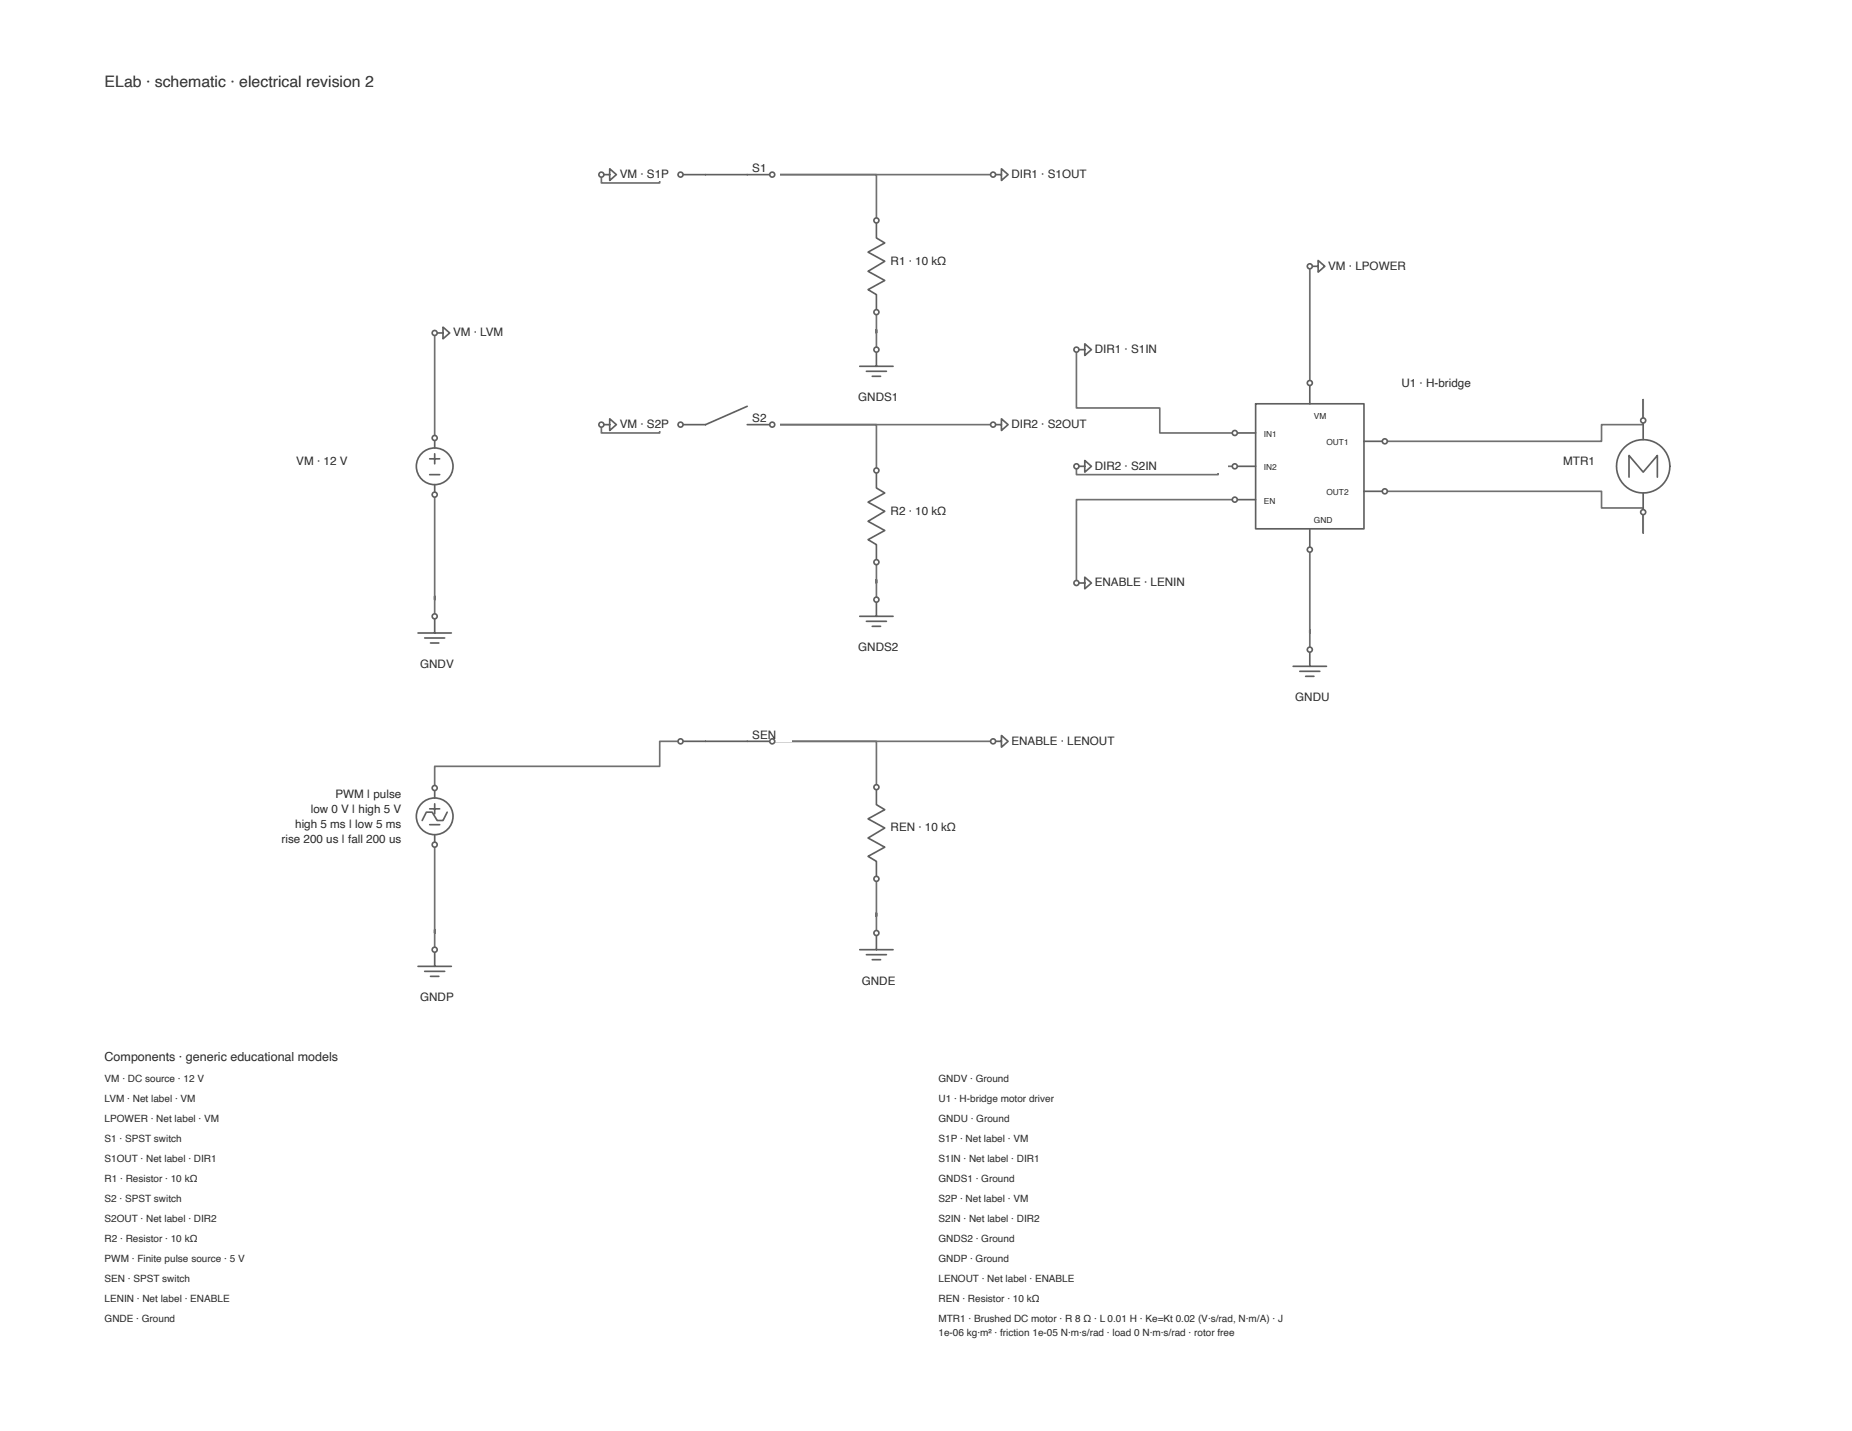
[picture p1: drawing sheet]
<svg xmlns="http://www.w3.org/2000/svg" width="279mm" height="216mm" viewBox="0 0 279 216" stroke-linecap="round" stroke-linejoin="round" font-family="sans-serif">
<g fill="none" stroke="#707070" stroke-width=".25">
<path d="M90.7 26.3v1.3h8.8v-1.3h3.2M149.8 26.3h-33.3h15.7v7M65.6 50.2v15.9M132.2 47.1v5.7M162.4 52.8v8.8h12.6v3.7h11.3M197.6 40.2v17.6M65.6 74.6v18.4M90.7 64.1v1.2h8.8v-1.2h3.2M149.8 64.1h-33.3h15.7v6.9M162.4 70.4v1.2h21.4v-1.2h2.5M186.3 75.4h-23.9v12.6M208.9 74.1h32.7v2.5h6.3v3.8v-3.1"/>
<path d="M247.9 63.4v-3.1v3.8h-6.3v2.5h-32.7M132.2 84.8v5.7M197.6 82.9v15.1M102.7 111.8h-3.2v3.8h-33.9v3.3M149.8 111.8h-33.3h15.7v7M65.6 127.4v15.9M132.2 132.6v8.2"/>
</g>
<g fill="#fff">
<path d="M44.3 68.2h16.9v2.4h-16.9z"/>
<path d="M63 98.9h8v2.4h-8z"/>
<path d="M68 48.9h15.1v2.3h-15.1z"/>
<path d="M211.1 56.5h23.8v2.4h-23.8z"/>
<path d="M200 38.8h20.4v2.4h-20.4z"/>
<path d="M195 103.9h8.1v2.4h-8.1z"/>
<path d="M113.1 24.1h4.5v2.4h-4.5z"/>
<path d="M93.1 25h15.1v2.4h-15.1z"/>
<path d="M152.2 25h22.1v2.4h-22.1z"/>
<path d="M164.8 51.4h20.4v2.4h-20.4z"/>
<path d="M134 38h18.6v2.4h-18.6z"/>
<path d="M129.1 58.7h9.8v2.3h-9.8z"/>
<path d="M113.1 61.8h4.5v2.4h-4.5z"/>
<path d="M93.1 62.7h15.1v2.4h-15.1z"/>
<path d="M152.2 62.7h22.1v2.4h-22.1z"/>
<path d="M164.8 69h20.4v2.4h-20.4z"/>
<path d="M134 75.8h18.6v2.4h-18.6z"/>
<path d="M129.1 96.4h9.8v2.4h-9.8z"/>
<path d="M63 149.2h8v2.4h-8z"/>
<path d="M113.1 109.6h6.3v2.4h-6.3z"/>
<path d="M152.2 110.5h27.4v2.4h-27.4z"/>
<path d="M164.8 86.6h25.6v2.4h-25.6z"/>
<path d="M134 123.5h20.3v2.4h-20.3z"/>
<path d="M129.6 146.7h8.1v2.4h-8.1z"/>
<path d="M235.4 68.2h8.1v2.4h-8.1z"/>
<path d="M15.2 118.5h45.3v9.2h-45.3z"/>
</g>
<g fill="none" stroke="#5f5f5f" stroke-width=".25">
<path d="M64.8 69.2h1.5M64.8 71.6h1.5M65.6 66.1v1.5M65.6 68.5v1.5M65.6 73.1v1.5"/>
<circle cx="65.6" cy="70.4" r="2.77"/>
</g>
<g fill="#fff" stroke="#5f5f5f" stroke-width=".25">
<circle cx="65.6" cy="66.1" r=".38"/>
<circle cx="65.6" cy="74.6" r=".38"/>
</g>
<path d="M63.1 95.5h5M64.1 96.3h3M64.9 97h1.3M65.6 93v2.5" fill="none" stroke="#5f5f5f" stroke-width=".25"/>
<circle cx="65.6" cy="93" r=".38" fill="#fff" stroke="#5f5f5f" stroke-width=".25"/>
<path d="M65.6 50.2h1.2v-.8l1 .8-1 .9v-.9" fill="none" stroke="#5f5f5f" stroke-width=".25"/>
<circle cx="65.6" cy="50.2" r=".38" fill="#fff" stroke="#5f5f5f" stroke-width=".25"/>
<path d="M197.6 57.8v3.1M186.3 65.3h3.1M186.3 70.4h3.1M186.3 75.4h3.1M189.4 60.9h16.4v18.9h-16.4zM197.6 79.8v3.1M205.8 66.6h3.1M205.8 74.1h3.1" fill="none" stroke="#5f5f5f" stroke-width=".25"/>
<g fill="#fff" stroke="#5f5f5f" stroke-width=".25">
<circle cx="186.3" cy="65.3" r=".38"/>
<circle cx="186.3" cy="70.4" r=".38"/>
<circle cx="186.3" cy="75.4" r=".38"/>
<circle cx="208.9" cy="66.6" r=".38"/>
<circle cx="208.9" cy="74.1" r=".38"/>
<circle cx="197.6" cy="57.8" r=".38"/>
<circle cx="197.6" cy="82.9" r=".38"/>
</g>
<path d="M197.6 40.2h1.3v-.9l1 .9-1 .9v-.9" fill="none" stroke="#5f5f5f" stroke-width=".25"/>
<circle cx="197.6" cy="40.2" r=".38" fill="#fff" stroke="#5f5f5f" stroke-width=".25"/>
<path d="M197.6 98v2.5M195.1 100.5h5M196.1 101.3h3M197 102h1.2" fill="none" stroke="#5f5f5f" stroke-width=".25"/>
<circle cx="197.6" cy="98" r=".38" fill="#fff" stroke="#5f5f5f" stroke-width=".25"/>
<path d="M102.7 26.3h13.8" fill="none" stroke="#5f5f5f" stroke-width=".25"/>
<g fill="#fff" stroke="#5f5f5f" stroke-width=".25">
<circle cx="102.7" cy="26.3" r=".38"/>
<circle cx="116.5" cy="26.3" r=".38"/>
</g>
<path d="M90.7 26.3h1.3v-.8l1 .8-1 .9v-.9" fill="none" stroke="#5f5f5f" stroke-width=".25"/>
<circle cx="90.7" cy="26.3" r=".38" fill="#fff" stroke="#5f5f5f" stroke-width=".25"/>
<path d="M149.8 26.3h1.3v-.8l1 .8-1 .9v-.9" fill="none" stroke="#5f5f5f" stroke-width=".25"/>
<circle cx="149.8" cy="26.3" r=".38" fill="#fff" stroke="#5f5f5f" stroke-width=".25"/>
<path d="M162.4 52.8h1.3v-.9l1 .9-1 .8v-.8" fill="none" stroke="#5f5f5f" stroke-width=".25"/>
<circle cx="162.4" cy="52.8" r=".38" fill="#fff" stroke="#5f5f5f" stroke-width=".25"/>
<path d="M132.2 33.3v2.6l1.3 .8-2.5 1.3 2.5 1.4-2.5 1.5 2.5 1.4-2.5 1.4 1.2 .8v2.6" fill="none" stroke="#5f5f5f" stroke-width=".25"/>
<g fill="#fff" stroke="#5f5f5f" stroke-width=".25">
<circle cx="132.2" cy="33.3" r=".38"/>
<circle cx="132.2" cy="47.1" r=".38"/>
</g>
<path d="M129.7 55.3h5M130.7 56h3M131.6 56.8h1.2M132.2 52.8v2.5" fill="none" stroke="#5f5f5f" stroke-width=".25"/>
<circle cx="132.2" cy="52.8" r=".38" fill="#fff" stroke="#5f5f5f" stroke-width=".25"/>
<path d="M112.7 61.3l-6.3 2.8h-3.7M112.7 64.1h3.8" fill="none" stroke="#5f5f5f" stroke-width=".25"/>
<g fill="#fff" stroke="#5f5f5f" stroke-width=".25">
<circle cx="102.7" cy="64.1" r=".38"/>
<circle cx="116.5" cy="64.1" r=".38"/>
</g>
<path d="M90.7 64.1h1.3v-.9l1 .9-1 .8v-.8" fill="none" stroke="#5f5f5f" stroke-width=".25"/>
<circle cx="90.7" cy="64.1" r=".38" fill="#fff" stroke="#5f5f5f" stroke-width=".25"/>
<path d="M149.8 64.1h1.3v-.9l1 .9-1 .8v-.8" fill="none" stroke="#5f5f5f" stroke-width=".25"/>
<circle cx="149.8" cy="64.1" r=".38" fill="#fff" stroke="#5f5f5f" stroke-width=".25"/>
<path d="M162.4 70.4h1.3v-.9l1 .9-1 .8v-.8" fill="none" stroke="#5f5f5f" stroke-width=".25"/>
<circle cx="162.4" cy="70.4" r=".38" fill="#fff" stroke="#5f5f5f" stroke-width=".25"/>
<path d="M132.2 71v2.6l1.3 .8-2.5 1.4 2.5 1.3-2.5 1.6 2.5 1.3-2.5 1.4 1.2 .8v2.6" fill="none" stroke="#5f5f5f" stroke-width=".25"/>
<g fill="#fff" stroke="#5f5f5f" stroke-width=".25">
<circle cx="132.2" cy="71" r=".38"/>
<circle cx="132.2" cy="84.8" r=".38"/>
</g>
<path d="M129.7 93h5M130.7 93.7h3M131.6 94.5h1.2M132.2 90.5v2.5" fill="none" stroke="#5f5f5f" stroke-width=".25"/>
<circle cx="132.2" cy="90.5" r=".38" fill="#fff" stroke="#5f5f5f" stroke-width=".25"/>
<g fill="none" stroke="#5f5f5f" stroke-width=".25">
<path d="M65.6 118.9v1.5M64.8 122h1.5M64.8 124.4h1.5M65.6 121.3v1.5M65.6 125.9v1.5M67.5 122.5l-.7 1.3h-.8l-.8-1.3h-.9l-.6 1.3"/>
<circle cx="65.6" cy="123.2" r="2.77"/>
</g>
<g fill="#fff" stroke="#5f5f5f" stroke-width=".25">
<circle cx="65.6" cy="118.9" r=".38"/>
<circle cx="65.6" cy="127.4" r=".38"/>
</g>
<path d="M63.1 145.8h5M64.1 146.6h3M64.9 147.3h1.3M65.6 143.3v2.5" fill="none" stroke="#5f5f5f" stroke-width=".25"/>
<circle cx="65.6" cy="143.3" r=".38" fill="#fff" stroke="#5f5f5f" stroke-width=".25"/>
<path d="M102.7 111.8h13.8" fill="none" stroke="#5f5f5f" stroke-width=".25"/>
<g fill="#fff" stroke="#5f5f5f" stroke-width=".25">
<circle cx="102.7" cy="111.8" r=".38"/>
<circle cx="116.5" cy="111.8" r=".38"/>
</g>
<path d="M149.8 111.8h1.3v-.8l1 .8-1 .9v-.9" fill="none" stroke="#5f5f5f" stroke-width=".25"/>
<circle cx="149.8" cy="111.8" r=".38" fill="#fff" stroke="#5f5f5f" stroke-width=".25"/>
<path d="M162.4 88h1.3v-.9l1 .9-1 .8v-.8" fill="none" stroke="#5f5f5f" stroke-width=".25"/>
<circle cx="162.4" cy="88" r=".38" fill="#fff" stroke="#5f5f5f" stroke-width=".25"/>
<path d="M132.2 118.8v2.6l1.3 .8-2.5 1.3 2.5 1.4-2.5 1.5 2.5 1.4-2.5 1.4 1.2 .8v2.6" fill="none" stroke="#5f5f5f" stroke-width=".25"/>
<g fill="#fff" stroke="#5f5f5f" stroke-width=".25">
<circle cx="132.2" cy="118.8" r=".38"/>
<circle cx="132.2" cy="132.6" r=".38"/>
</g>
<path d="M129.7 143.3h5M130.7 144h3M131.6 144.8h1.2M132.2 140.8v2.5" fill="none" stroke="#5f5f5f" stroke-width=".25"/>
<circle cx="132.2" cy="140.8" r=".38" fill="#fff" stroke="#5f5f5f" stroke-width=".25"/>
<g fill="none" stroke="#5f5f5f" stroke-width=".25">
<path d="M245.8 72v-3.3l2.1 2.5 2.1-2.5v3.3M247.9 63.4v2.9M247.9 74.4v2.9"/>
<circle cx="247.9" cy="70.4" r="4"/>
</g>
<g fill="#fff" stroke="#5f5f5f" stroke-width=".25">
<circle cx="247.9" cy="63.4" r=".38"/>
<circle cx="247.9" cy="77.3" r=".38"/>
</g>
<text font-size="2.4" fill="#2a2a2a" x="15.8" y="13.1">ELab · schematic · electrical revision 2</text>
<text font-size="1.9" fill="#2a2a2a" x="15.8" y="160.1">Components · generic educational models</text>
<g font-size="1.8" fill="#2a2a2a">
<text x="93.5" y="26.8">VM · S1P</text>
<text x="113.5" y="26">S1</text>
<text x="152.6" y="26.8">DIR1 · S1OUT</text>
<text x="134.4" y="39.9">R1 · 10 kΩ</text>
<text x="200.4" y="40.7">VM · LPOWER</text>
<text x="68.3" y="50.7">VM · LVM</text>
<text x="165.2" y="53.3">DIR1 · S1IN</text>
<text x="211.4" y="58.4">U1 · H-bridge</text>
<text x="93.5" y="64.6">VM · S2P</text>
<text x="113.5" y="63.7">S2</text>
<text x="129.5" y="60.5">GNDS1</text>
<text x="152.6" y="64.6">DIR2 · S2OUT</text>
<text x="44.7" y="70.1">VM · 12 V</text>
<text x="165.2" y="70.9">DIR2 · S2IN</text>
<text x="235.8" y="70.1">MTR1</text>
<text x="134.4" y="77.6">R2 · 10 kΩ</text>
<text x="165.2" y="88.5">ENABLE · LENIN</text>
<text x="63.4" y="100.8">GNDV</text>
<text x="129.5" y="98.3">GNDS2</text>
<text x="195.4" y="105.8">GNDU</text>
<text x="113.5" y="111.5">SEN</text>
<text x="152.6" y="112.4">ENABLE · LENOUT</text>
<text x="44.5" y="124.9">high 5 ms | low 5 ms</text>
<text x="46.9" y="122.7">low 0 V | high 5 V</text>
<text x="50.6" y="120.4">PWM | pulse</text>
<text x="134.4" y="125.4">REN · 10 kΩ</text>
<text x="42.5" y="127.2">rise 200 us | fall 200 us</text>
<text x="130" y="148.6">GNDE</text>
<text x="63.4" y="151.1">GNDP</text>
</g>
<g font-size="1.5" fill="#2a2a2a">
<text x="15.8" y="163.3">VM · DC source · 12 V</text>
<text x="15.8" y="166.3">LVM · Net label · VM</text>
<text x="141.6" y="163.3">GNDV · Ground</text>
<text x="141.6" y="166.3">U1 · H-bridge motor driver</text>
<text x="15.8" y="169.3">LPOWER · Net label · VM</text>
<text x="15.8" y="172.3">S1 · SPST switch</text>
<text x="141.6" y="169.3">GNDU · Ground</text>
<text x="141.6" y="172.3">S1P · Net label · VM</text>
<text x="15.8" y="175.3">S1OUT · Net label · DIR1</text>
<text x="15.8" y="178.4">R1 · Resistor · 10 kΩ</text>
<text x="141.6" y="175.3">S1IN · Net label · DIR1</text>
<text x="141.6" y="178.4">GNDS1 · Ground</text>
<text x="15.8" y="181.4">S2 · SPST switch</text>
<text x="15.8" y="184.4">S2OUT · Net label · DIR2</text>
<text x="141.6" y="181.4">S2P · Net label · VM</text>
<text x="141.6" y="184.4">S2IN · Net label · DIR2</text>
<text x="15.8" y="187.4">R2 · Resistor · 10 kΩ</text>
<text x="15.8" y="190.4">PWM · Finite pulse source · 5 V</text>
<text x="141.6" y="187.4">GNDS2 · Ground</text>
<text x="141.6" y="190.4">GNDP · Ground</text>
<text x="15.8" y="193.5">SEN · SPST switch</text>
<text x="15.8" y="196.5">LENIN · Net label · ENABLE</text>
<text x="141.6" y="193.5">LENOUT · Net label · ENABLE</text>
<text x="141.6" y="196.5">REN · Resistor · 10 kΩ</text>
<text x="15.8" y="199.5">GNDE · Ground</text>
<text x="141.6" y="199.5">MTR1 · Brushed DC motor · R 8 Ω · L 0.01 H · Ke=Kt 0.02 (V·s/rad, N·m/A) · J</text>
<text x="141.6" y="201.5">1e-06 kg·m² · friction 1e-05 N·m·s/rad · load 0 N·m·s/rad · rotor free</text>
</g>
<g font-size="1.3" fill="#2a2a2a">
<text x="190.7" y="66">IN1</text>
<text x="198.2" y="63.2">VM</text>
<text x="190.7" y="71">IN2</text>
<text x="200.1" y="67.2">OUT1</text>
<text x="190.7" y="76">EN</text>
<text x="200.1" y="74.8">OUT2</text>
<text x="198.2" y="78.9">GND</text>
</g>
</svg>
